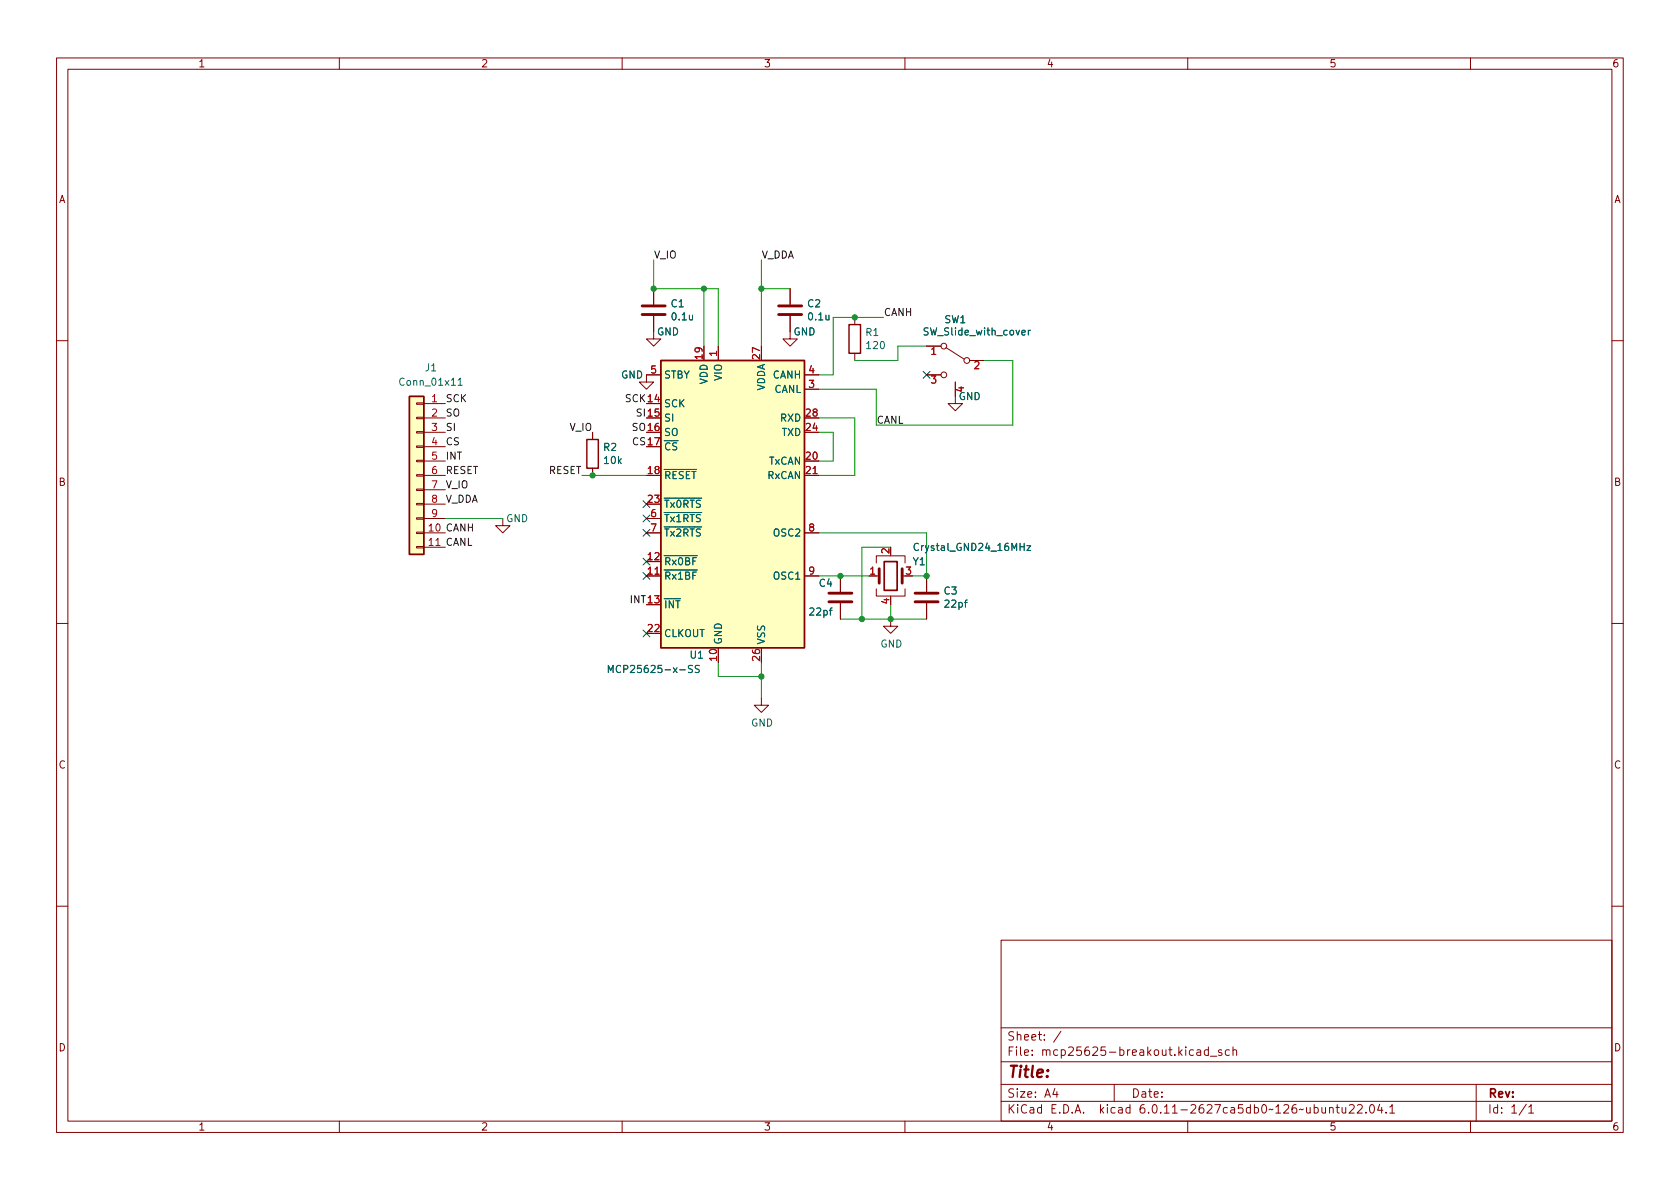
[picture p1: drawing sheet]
<svg xmlns="http://www.w3.org/2000/svg" width="297mm" height="210mm" viewBox="0 0 297 210" stroke-linecap="round" stroke-linejoin="round" font-family="sans-serif">
<g fill="none" stroke="#840000" stroke-width=".18">
<path d="M10 10.2h277v190.1h-277zM12 12.2h273v186.1h-273zM60 10.2v2M110 10.2v2M160 10.2v2M210 10.2v2M260 10.2v2M115.6 55.9v4h1.2l-1.2 1.3-1.3-1.3h1.3M115.6 51v2.8M139.7 55.9v4h1.3l-1.3 1.3-1.3-1.3h1.3M139.7 51v2.8M151.1 56.1v1.3"/>
<path d="M10 60.2h2M73.7 78.9h1.2v.2h-1.2zM73.7 76.3h1.2v.3h-1.2zM73.7 73.8h1.2v.2h-1.2zM73.7 71.2h1.2v.3h-1.2zM74.9 71.4h3.8M74.9 73.9h3.8M74.9 76.4h3.8M74.9 79h3.8M104.8 76.4v1.3M114.3 71.4h2.5M114.3 73.9h2.5"/>
<path d="M114.3 76.4h2.5M114.3 79h2.5M116.8 66.3h-2.5v1.3h-1.3l1.3 1.2 1.3-1.2h-1.3M124.5 61.2v2.5M127 61.2v2.5M134.6 61.2v2.5M142.2 66.3h2.6M142.2 73.9h2.6M142.2 76.4h2.6M142.2 68.8h2.6M151.1 62.5v1.2M163.8 61.2h2.6"/>
<path d="M163.8 66.3h2.6M167.3 61.5l3.1 2M168.9 67.6v3.8h1.3l-1.3 1.2-1.3-1.2h1.3M171.4 63.7h2.6M285 60.2h2M73.7 96.6h1.2v.3h-1.2zM73.7 94.1h1.2v.3h-1.2zM73.7 91.6h1.2v.2h-1.2zM73.7 89h1.2v.3h-1.2zM73.7 86.5h1.2v.2h-1.2zM73.7 83.9h1.2v.3h-1.2zM73.7 81.4h1.2v.3h-1.2z"/>
<path d="M74.9 94.2h3.8M74.9 96.8h3.8M74.9 81.5h3.8M74.9 84.1h3.8M74.9 86.6h3.8M74.9 89.1h3.8M74.9 91.7h3.8M88.9 91.7v1.3h1.3l-1.3 1.2-1.3-1.2h1.3M104.8 82.8v1.3M114.3 94.2h2.5M114.3 84.1h2.5M114.3 89.1h2.5"/>
<path d="M114.3 91.7h2.5M114.3 99.3h2.5M142.2 94.2h2.6M142.2 81.5h2.6M142.2 84.1h2.6M154.9 99.6v-1.3h5.1v1.3M10 110.2h2M114.3 101.8h2.5M114.3 106.9h2.5M114.3 112h2.5M127 114.5v2.6M134.6 114.5v2.6"/>
<path d="M142.2 101.8h2.6M148.6 101.8v2.8M148.6 106.7v2.8M153.7 101.8h1.7M154.9 104.1v1.3h5.1v-1.3M157.5 109.5v1.2h1.2l-1.2 1.3-1.3-1.3h1.3M157.5 105.4v.3M163.8 101.8v2.8M163.8 106.7v2.8M285 110.2h2M134.6 123.4v1.3h1.3l-1.3 1.3-1.3-1.3h1.3M10 160.2h2"/>
<path d="M177 166.3h108v32h-108zM285 160.2h2M60 198.3v2M110 198.3v2M160 198.3v2M177 194.8h108M177 191.8h108M177 187.8h108M177 181.8h108M182.5 186.5v.1M182.5 185.7v.1M184.6 183.8v.1"/>
<path d="M184.6 183v.1M187.6 182.4l-1.3 1.9M197 191.8v3M210 198.3v2M213.6 185.7l-.4-.1-.3 .3v.4l.2 .3h.5M213.6 185.1v1.5M214 186.8h1.1M216 185.7l-.4-.1-.2 .2 .1 .3 .5 .1v.4h-.6M217.4 185.7l-.5-.1-.3 .3v.4l.2 .3h.6M218 185.8l.2-.2 .4 .1v.9M218 185.1v1.5M238.6 195.5l.5-.2 .3 .2v.3l-.9 1h.9"/>
<path d="M240 195.5l.6-.2 .2 .2 .1 .3-1 1h1M241.5 196.7v.1M242.4 195.4l.1-.1a.81 .81 0 0 1 .6 .7 .81 .81 0 0 1-.3 .8h-.2a.81 .81 0 0 1-.5-.6 .81 .81 0 0 1 .3-.8zM243.9 195.3l-.3 1h.9M244.3 195.8v1M245.1 196.7v.1M245.7 195.8l.4-.5v1.5M245.7 196.8h.9M260 198.3v2M261 191.8v6.5M270.3 195.8l.4-.5v1.5M270.3 196.8h.9"/>
<circle cx="166.9" cy="66.3" r=".51"/>
<circle cx="166.9" cy="61.2" r=".51"/>
<circle cx="170.9" cy="63.7" r=".51"/>
</g>
<path d="M164.7 66.5h.8l-.5 .5 .4 .1v.5l-.2 .2-.5-.2M164.7 61.8l.4-.4v1.3M170 68.4v.8l-1-.3M172.4 64.1l.4-.2 .3 .4-.8 .9h.8M143.8 83.8h.7M115.8 101.5h.7" fill="none" stroke="#a90000" stroke-width=".18"/>
<g fill="none" stroke="#006464" stroke-width=".18">
<path d="M121.9 55.7l.1 .8 .3 .1 .1-.1M122.4 55.7v.9M146 55.7l.1 .8 .3 .1 .2-.1M146.6 55.7v.9M180.7 58.8l.6-.1-.1-.2-.3-.1-.2 .2v.6h.5M181.8 58.4v.8M182.2 58.4l-.4 .2M81 67.2l.4-.3v1.2M81 68.1h.7M117.4 98.3h5.9M117.4 83h5.8M117.4 88.1h6.7"/>
<path d="M180.4 96.7h.7M181.1 96.1v1.2M181.6 96.5h.6l-.6 .8h.6M117.4 105.9h2.9M120.2 118.4h1M122.4 117.7h-.4l-.2 .1v.3l.5 .3 .1 .3-.2 .2h-.5M123.6 117.7h-.4l-.3 .2 .1 .3 .6 .2v.4l-.2 .1h-.5M146.6 107.9h.5M147.1 107.5l-.3 .2v1.1M170.5 106.5h.5M171 106.1l-.3 .2v1.1"/>
</g>
<path d="M113.5 55.6h4.1M113.5 54.1h4.1M137.7 55.6h4M137.7 54.1h4M146.6 106.4h4M146.6 104.9h4M155.4 100.6v2.5M159.5 100.6v2.5M161.8 106.4h4.1M161.8 104.9h4.1" fill="none" stroke="#840000" stroke-width=".51"/>
<path d="M156.3 99.3h2.3v5.1h-2.3z" fill="none" stroke="#840000" stroke-width=".3"/>
<path d="M150.1 57.4h2v5.1h-2zM72.4 70.1h2.5v27.9h-2.5zM103.8 77.7h2v5.1h-2zM116.8 63.7h25.4v50.8h-25.4z" fill="none" stroke="#840000" stroke-width=".25"/>
<g fill="#ffffc2" stroke="#ffffc2" stroke-width=".18">
<path d="M72.4 70.1h2.5v27.9h-2.5z"/>
<path d="M116.8 63.7h25.4v50.8h-25.4z"/>
</g>
<path d="M112.7 74.9h-.5l-.3 .2 .1 .3 .6 .2v.4l-.2 .1h-.5M112.8 77.5a.6 .6 0 0 0-.9 .4 .6 .6 0 0 0 .6 .8l.3-.2M113.2 75l.2-.1a.43 .43 0 0 1 .6 .4v.4a.42 .42 0 0 1-.4 .4 .42 .42 0 0 1-.5-.4zM113.4 72.4l-.5-.1-.2 .1v.4l.6 .2 .1 .3-.3 .3-.4-.1M114 77.5l-.5-.1-.2 .1v.4l.6 .2 .1 .3-.3 .3-.4-.1" fill="none" stroke="#0f0f0f" stroke-width=".18"/>
<g fill="none" stroke="#009600" stroke-width=".18">
<path d="M115.6 46v5h11.4v10.2M124.5 51v10.2M134.6 51h5.1M134.6 46v15.2M156.2 56.1h-8.9v10.2h-2.5M144.8 73.9h6.3v10.2h-6.3M144.8 76.4h2.5v5.1h-2.5M163.8 61.2h-5.1v2.5h-7.6M174 63.7h5.1v11.5h-24.2v-6.4h-10.1M78.7 91.7h10.2M102.9 84.1h11.4M144.8 94.2h19v7.6h-2.5"/>
<path d="M157.5 96.8h-5.1v12.7M127 117.1v2.5h7.6M134.6 117.1v6.3M144.8 101.8h8.9M148.6 109.5h15.2M157.5 106.9v2.6"/>
</g>
<g fill="none" stroke="#000084" stroke-width=".18">
<path d="M163.2 65.7l1.2 1.2M164.4 65.7l-1.2 1.2M113.7 98.7l1.2 1.2M113.7 93.6l1.2 1.2M113.7 91.1l1.2 1.2M113.7 88.5l1.2 1.3M114.9 98.7l-1.2 1.2M114.9 93.6l-1.2 1.2M114.9 91.1l-1.2 1.2M114.9 88.5l-1.2 1.3M113.7 101.2l1.2 1.3M113.7 111.4l1.2 1.2"/>
<path d="M114.9 101.2l-1.2 1.3M114.9 111.4l-1.2 1.2"/>
</g>
<g fill="#009600" stroke="#009600" stroke-width=".18">
<circle cx="157.5" cy="109.5" r=".46"/>
<circle cx="148.6" cy="101.8" r=".46"/>
<circle cx="152.4" cy="109.5" r=".46"/>
<circle cx="163.8" cy="101.8" r=".46"/>
<circle cx="151.1" cy="56.1" r=".46"/>
<circle cx="104.8" cy="84.1" r=".46"/>
<circle cx="124.5" cy="51" r=".46"/>
<circle cx="134.6" cy="51" r=".46"/>
<circle cx="115.6" cy="51" r=".46"/>
<circle cx="134.6" cy="119.6" r=".46"/>
</g>
<text font-size="2.8" fill="#840000" x="178" y="191.2">Title:</text>
<g font-size="2.1" fill="#840000">
<text x="178" y="184.5">Sheet:</text>
<text x="178" y="187.2">File:</text>
<text x="184.4" y="187.2">mcp25625-breakout.kicad_sch</text>
<text x="178" y="197.4">KiCad</text>
<text x="178" y="194.6">Size:</text>
<text x="184.7" y="194.6">A4</text>
<text x="185.7" y="197.4">E.D.A.</text>
<text x="194.6" y="197.4">kicad</text>
<text x="200" y="194.6">Date:</text>
<text x="201.8" y="197.4">6.0.11-2627ca5db0~126~ubuntu22.04.1</text>
<text x="263" y="194.6">Rev:</text>
<text x="263" y="197.4">Id:</text>
<text x="267.1" y="197.4">1/1</text>
</g>
<g font-size="1.8" fill="#840000">
<text x="35" y="12.3">1</text>
<text x="85" y="12.3">2</text>
<text x="135" y="12.3">3</text>
<text x="185" y="12.3">4</text>
<text x="235" y="12.3">5</text>
<text x="285" y="12.3">6</text>
<text x="10.4" y="36.3">A</text>
<text x="285.4" y="36.3">A</text>
<text x="10.3" y="86.3">B</text>
<text x="285.3" y="86.3">B</text>
<text x="10.3" y="136.3">C</text>
<text x="285.3" y="136.3">C</text>
<text x="10.3" y="186.3">D</text>
<text x="285.3" y="186.3">D</text>
<text x="35" y="200.3">1</text>
<text x="85" y="200.3">2</text>
<text x="135" y="200.3">3</text>
<text x="185" y="200.3">4</text>
<text x="235" y="200.3">5</text>
<text x="285" y="200.3">6</text>
</g>
<g font-size="1.8" fill="#0f0f0f">
<text x="115.6" y="45.7">V_IO</text>
<text x="134.6" y="45.7">V_DDA</text>
<text x="156.2" y="55.9">CANH</text>
<text x="78.7" y="71.1">SCK</text>
<text x="110.4" y="71.1">SCK14</text>
<text x="78.7" y="73.6">SO</text>
<text x="78.7" y="76.2">SI</text>
<text x="100.6" y="76.2">V_IO</text>
<text x="154.9" y="74.9">CANL</text>
<text x="78.7" y="81.3">INT</text>
<text x="78.7" y="78.7">CS</text>
<text x="78.7" y="83.8">RESET</text>
<text x="97" y="83.8">RESET</text>
<text x="78.7" y="86.3">V_IO</text>
<text x="78.7" y="88.9">V_DDA</text>
<text x="75.5" y="94">10 CANH</text>
<text x="75.5" y="96.5">11 CANL</text>
<text x="111.2" y="106.7">INT13</text>
</g>
<g font-size="1.8" fill="#006464">
<text x="116.1" y="59.7">GND</text>
<text x="118.5" y="54.7">C1</text>
<text x="118.5" y="57">0.1u</text>
<text x="140.2" y="59.7">GND</text>
<text x="142.6" y="54.7">C2</text>
<text x="142.6" y="57">0.1u</text>
<text x="152.9" y="59.8">R1</text>
<text x="163.1" y="59.7">SW_Slide_with_cover</text>
<text x="166.9" y="57.5">SW1</text>
<text x="152.9" y="62.1">120</text>
<text x="70.3" y="68.6">Conn_01x11</text>
<text x="75" y="66">J1</text>
<text x="109.7" y="67.3">GND</text>
<text x="117.3" y="67.3">STBY</text>
<text x="125.5" y="68" transform="rotate(-90 125.5 68)">VDD</text>
<text x="128" y="67.4" transform="rotate(-90 128 67.4)">VIO</text>
<text x="135.6" y="69.1" transform="rotate(-90 135.6 69.1)">VDDA</text>
<text x="136.6" y="67.3">CANH</text>
<text x="136.9" y="69.9">CANL</text>
<text x="169.4" y="71.1">GND</text>
<text x="117.3" y="72.4">SCK</text>
<text x="117.3" y="74.9">SI</text>
<text x="117.3" y="77.5">SO</text>
<text x="137.8" y="74.9">RXD</text>
<text x="138.1" y="77.5">TXD</text>
<text x="106.6" y="80.1">R2</text>
<text x="106.6" y="82.4">10k</text>
<text x="117.3" y="80">~{CS}</text>
<text x="135.9" y="82.6">TxCAN</text>
<text x="117.3" y="85.1">~{RESET}</text>
<text x="135.6" y="85.1">RxCAN</text>
<text x="89.4" y="92.7">GND</text>
<text x="117.3" y="90.2">~{Tx0RTS}</text>
<text x="117.3" y="92.7">~{Tx1RTS}</text>
<text x="117.3" y="95.3">~{Tx2RTS}</text>
<text x="136.6" y="95.3">OSC2</text>
<text x="117.3" y="100.3">~{Rx0BF}</text>
<text x="161.3" y="100.3">Y1</text>
<text x="161.3" y="97.8">Crystal_GND24_16MHz</text>
<text x="117.3" y="102.9">~{Rx1BF}</text>
<text x="117.3" y="108">~{INT}</text>
<text x="136.6" y="102.9">OSC1</text>
<text x="144.7" y="104.1">C4</text>
<text x="166.8" y="105.5">C3</text>
<text x="166.8" y="107.8">22pf</text>
<text x="117.3" y="113">CLKOUT</text>
<text x="142.9" y="109.2">22pf</text>
<text x="107.2" y="119.4">MCP25625-x-SS</text>
<text x="121.8" y="116.8">U1</text>
<text x="128" y="114" transform="rotate(-90 128 114)">GND</text>
<text x="135.6" y="114" transform="rotate(-90 135.6 114)">VSS</text>
<text x="155.6" y="114.9">GND</text>
<text x="132.7" y="128.9">GND</text>
</g>
<g font-size="1.8" fill="#a90000">
<text x="124.2" y="63.8" transform="rotate(-90 124.2 63.8)">19</text>
<text x="126.7" y="63.2" transform="rotate(-90 126.7 63.2)">1</text>
<text x="134.4" y="63.8" transform="rotate(-90 134.4 63.8)">27</text>
<text x="164.4" y="63.5">1</text>
<text x="76.2" y="71.1">1</text>
<text x="114.3" y="71.1">14</text>
<text x="114.9" y="66">5</text>
<text x="142.8" y="68.6">3</text>
<text x="142.8" y="66">4</text>
<text x="171.2" y="69.5" transform="rotate(-90 171.2 69.5)">4</text>
<text x="76.2" y="73.7">2</text>
<text x="76.2" y="76.2">3</text>
<text x="114.3" y="73.7">15</text>
<text x="114.3" y="76.2">16</text>
<text x="142.2" y="76.2">24</text>
<text x="142.2" y="73.7">28</text>
<text x="76.2" y="78.7">4</text>
<text x="76.2" y="81.3">5</text>
<text x="76.2" y="83.8">6</text>
<text x="114.3" y="83.8">18</text>
<text x="114.3" y="78.7">17</text>
<text x="142.2" y="81.3">20</text>
<text x="142.2" y="83.8">21</text>
<text x="76.2" y="86.4">7</text>
<text x="76.2" y="88.9">8</text>
<text x="114.3" y="88.9">23</text>
<text x="76.2" y="91.4">9</text>
<text x="114.9" y="91.4">6</text>
<text x="114.9" y="94">7</text>
<text x="142.8" y="94">8</text>
<text x="114.3" y="101.6">11</text>
<text x="114.3" y="99.1">12</text>
<text x="142.8" y="101.6">9</text>
<text x="153.6" y="101.6">1</text>
<text x="157.2" y="98.1" transform="rotate(-90 157.2 98.1)">2</text>
<text x="160" y="101.6">3</text>
<text x="114.3" y="106.7">13</text>
<text x="157.2" y="107" transform="rotate(-90 157.2 107)">4</text>
<text x="114.3" y="111.8">22</text>
<text x="126.7" y="117.1" transform="rotate(-90 126.7 117.1)">10</text>
<text x="134.4" y="117.1" transform="rotate(-90 134.4 117.1)">26</text>
</g>
</svg>
